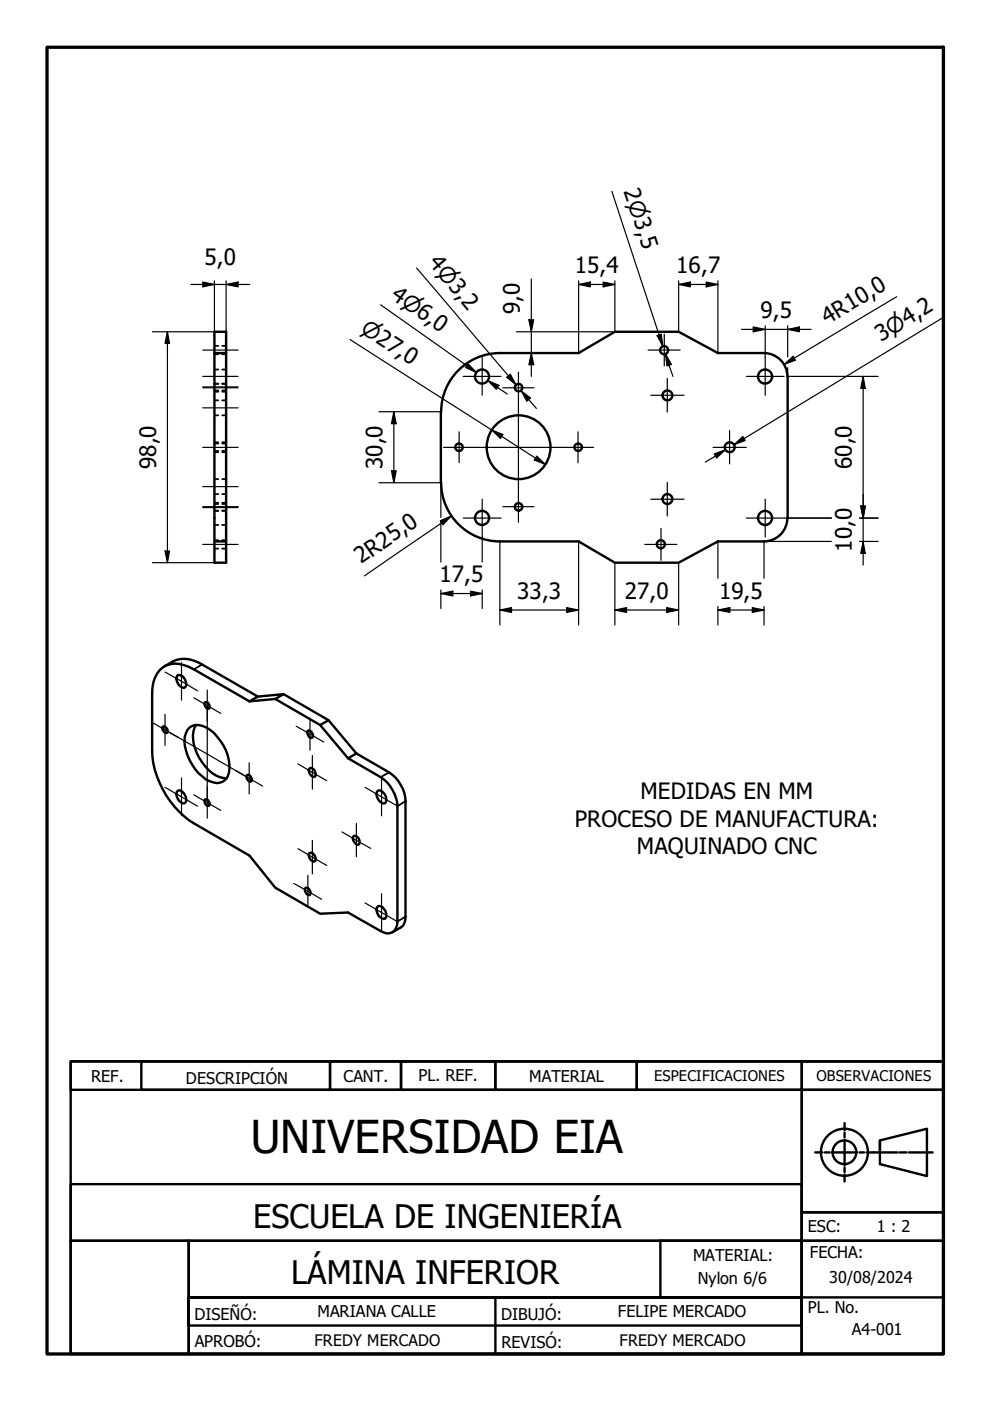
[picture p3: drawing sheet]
<svg xmlns="http://www.w3.org/2000/svg" width="210mm" height="297mm" viewBox="0 0 210 297" stroke-linecap="round" stroke-linejoin="round" font-family="sans-serif">
<!-- layer: Visible (ISO) -->
<g fill="none" stroke="#000" stroke-width=".51">
<path d="M45.5 70.3h2.4v49h-2.4zM45.5 74.9h2.4M106 74.9h16.7l7.7-4.6h13.5l8.3 4.6h9.8M106 74.9a12.5 12.5 0 0 0-12.5 12.4M162 74.9a5 5 0 0 1 4.9 4.9M167 79.8v30M93.5 87.3v15M45.5 114.8h2.4M93.5 102.3a12.5 12.5 0 0 0 12.5 12.5M106 114.8h16.7l7.7 4.5h13.5l8.3-4.5h9.8M166.9 109.8a5 5 0 0 1-4.9 5M34.5 154.1l.2-.1a.99 .99 0 0 1 .7 1.4 .96 .96 0 0 1-.9-1.3z"/>
<path d="M34.9 141.3a6.5 6.5 0 0 1 8-.4l11.8 6.8-1.8 1M37.7 143.2a1.7 1.7 0 0 1 1.5 2.5 1.49 1.49 0 0 1-1.7-1.4l-.1-.4zM40.2 154.2a3.5 3.5 0 0 1 4.3 .5 9.9 9.9 0 0 1 4 9.2 2.62 2.62 0 0 1-4 1.8 10.2 10.2 0 0 1-5.3-9.5l.6-1.5zM41.5 153.7a7.3 7.3 0 0 0 .8 7.1 8 8 0 0 0 5.1 4.2h.7M43.4 148.9a.87 .87 0 0 1 .9 .4 .87 .87 0 0 1 0 1 1.06 1.06 0 0 1-.9-1.4zM52.9 148.7l-11.8-6.8a6.2 6.2 0 0 0-6.6-.4 6.6 6.6 0 0 0-2.2 5.5v12.2a19.5 19.5 0 0 0 8.8 15.3l11.8 6.9 5.5 6.8 9.5 5.5 5.9-.2 6.9 3.9a2.17 2.17 0 0 0 2.5 .2 2.17 2.17 0 0 0 1.1-2.2v-24.5a8.2 8.2 0 0 0-3.6-6.1l-6.9-4 1.8-1M52.9 148.7l5.5-.5 9.5 5.5 5.9 7.1M54.7 147.7l5.4-.5 9.6 5.5 5.9 7.1M60.1 147.2l-1.7 1M65.3 154.9a.98 .98 0 0 1 .9 1.5 .98 .98 0 0 1-.9-1.5zM69.7 152.7l-1.8 1M75.6 159.8l6.9 4a7.9 7.9 0 0 1 3.5 6v24.6a2.48 2.48 0 0 1-1 2.2l-1.8 1.1"/>
<path d="M37.7 167.7a1.17 1.17 0 0 1 1.5 .9 1.15 1.15 0 0 1-.2 1.8 1.92 1.92 0 0 1-1.3-2.7zM43.4 169.6l.2-.1a1.03 1.03 0 0 1 .8 1.3 .89 .89 0 0 1-1-1.2zM52.4 164.3a.86 .86 0 0 1 .8 .5 .86 .86 0 0 1-.1 .9 .96 .96 0 0 1-.7-1.4zM65.5 163.1l.2-.2a1.21 1.21 0 0 1 1.1 1.7 1.18 1.18 0 0 1-1.3-1.5zM75.1 177.2a1.17 1.17 0 0 1 1 .7 1.17 1.17 0 0 1-.2 1.2 1.29 1.29 0 0 1-.8-1.9zM80.1 167.7a1.01 1.01 0 0 1 1.3 .5 1.89 1.89 0 0 1 .3 2 1.1 1.1 0 0 1-1.4-.5 1.74 1.74 0 0 1-.2-2zM64.8 188.3a.98 .98 0 0 1 .9 1.4 .98 .98 0 0 1-.9-1.4zM65.5 181l.2-.2a1.19 1.19 0 0 1 1.1 1.7 1.13 1.13 0 0 1-1.1-.3 1.13 1.13 0 0 1-.2-1.2zM80.1 192.2a1.44 1.44 0 0 1 1.8 1.4v.4l-.2 .7a1.7 1.7 0 0 1-1.6-2.5z"/>
<circle cx="102.2" cy="79.8" r="1.49"/>
<circle cx="140.8" cy="74.2" r=".86"/>
<circle cx="162.2" cy="79.8" r="1.49"/>
<circle cx="97.3" cy="94.8" r=".79"/>
<circle cx="110" cy="82.2" r=".79"/>
<circle cx="110" cy="94.8" r="6.8"/>
<circle cx="122.6" cy="94.8" r=".79"/>
<circle cx="141.5" cy="83.8" r="1.05"/>
<circle cx="154.7" cy="94.8" r="1.05"/>
<circle cx="102.2" cy="109.8" r="1.49"/>
<circle cx="110" cy="107.5" r=".79"/>
<circle cx="140.1" cy="115.4" r=".86"/>
<circle cx="141.5" cy="105.8" r="1.05"/>
<circle cx="162.2" cy="109.8" r="1.49"/>
</g>
<!-- layer: Hidden (ISO) -->
<g fill="none" stroke="#000" stroke-width=".38">
<path d="M45.5 78.3h.8M45.5 75.1h.8M45.5 73.3h.8M47.1 78.3h.8M47.1 75.1h.8M47.1 73.3h.8M45.5 88.1h.8M45.5 95.6h.8M45.5 94h.8M45.5 83h.8M45.5 81.4h.8M45.5 81.3h.8"/>
<path d="M45.5 84.9h.8M45.5 82.8h.8M45.5 95.9h.8M45.5 93.8h.8M47.1 88.1h.8M47.1 95.6h.8M47.1 94h.8M47.1 83h.8M47.1 81.4h.8M47.1 81.3h.8M47.1 84.9h.8M47.1 82.8h.8"/>
<path d="M47.1 95.9h.8M47.1 93.8h.8M45.5 101.6h.8M45.5 108.3h.8M45.5 106.6h.8M45.5 111.3h.8M45.5 106.9h.8M45.5 104.8h.8M45.5 116.3h.8M45.5 114.5h.8M47.1 101.6h.8M47.1 108.3h.8"/>
<path d="M47.1 106.6h.8M47.1 111.3h.8M47.1 106.9h.8M47.1 104.8h.8M47.1 116.3h.8M47.1 114.5h.8"/>
</g>
<!-- layer: Visible Narrow (ISO) -->
<path d="M42.9 140.9l-1.8 1M82.5 163.8l-1.8 1M86 169.8l-1.7 1.1M86 194.4l-1.7 1" fill="none" stroke="#000" stroke-width=".38"/>
<!-- layer: Title (ANSI) -->
<g fill="none" stroke="#000" stroke-width=".51">
<path d="M15 225h185v6.1h-185zM15 225h185v62.1h-185zM30 225h40v6.1h-40zM70 225h15v6.1h-15zM85 225h20v6.1h-20zM105 225h30v6.1h-30zM135 225h35v6.1h-35zM170 231.1h30v25.9h-30zM170 225h30v62.1h-30zM179.1 238.1v1.5M15 251.1h155v12h-155zM170 257h30v6.1h-30z"/>
<path d="M172.8 244.3h1.6M174.9 244.3h1M176.3 244.3h5.4M179.1 240.1v1.1M179.1 241.7v5.4M179.1 247.5v1M179.1 249v1.5M182.2 244.3h1M183.7 244.3h6.5M186.6 241.8l9.9-2.5v10.1l-9.9-2.6zM186.6 241.8v2.5M190.7 244.3h1.5"/>
<path d="M192.7 244.3h5M15 263.1h25v24h-25zM40 263.1h130v12h-130zM40 275.1h130v5.9h-130v-5.9h130v12h-130zM105 275.1h65v12h-65zM140 263.1h30v12h-30zM170 263.1h30v12h-30z"/>
<circle cx="179" cy="244.3" r="5"/>
<circle cx="179" cy="244.3" r="2.51"/>
</g>
<!-- layer: Border (ANSI) -->
<path d="M10 10h190v277.1h-190z" fill="none" stroke="#000" stroke-width=".7"/>
<!-- layer: Dimension (ISO) -->
<g fill="none" stroke="#000" stroke-width=".25">
<path d="M43 59.8l2.5 .5-2.5 .5zM45.5 59.5v10.8h-13.2M47.9 59.5v10.8M88.3 56.8l21.1 24.8-1.6-1.9M112.6 59.2v20.6M122.7 59.5v15.4h-13.2M127.9 59.8l2.5 .5-2.5 .5zM129.7 40.6l10.8 32.8-.7-2.4M130.4 59.5v10.8h-20.9M143.9 59.5v10.8M149.7 59.8l2.5 .5-2.5 .5zM152.2 59.5v15.4"/>
<path d="M35.5 70.3l.4 2.5h-.9zM35.5 70.3v49M40.4 60.3h12.6M47.9 60.3l2.6-.5v1zM74.2 72l41.4 26.5M80.7 64.6l20.3 14.4-2-1.5M99.3 77.1l1.7 1.9-2.3-1.1zM107.4 80l.8-.6 1.2 2.2zM112.1 67.8h1.1l-.6 2.5zM112.6 74.9l.6 2.4h-1.1zM122.7 60.3l2.5-.5v1zM122.7 60.3h7.7"/>
<path d="M139.3 71.2l.9-.3 .3 2.5zM141.1 75l1.3 2.3-1 .3zM141.1 75l1.6 4.8M143.9 60.3l2.5-.5v1zM143.9 60.3h8.3M157.2 69.8h14.8M159.7 69.3l2.5 .5-2.5 .5zM162.2 69.1v6.7M166.2 77.3l1.9-1.7 .6 .8zM167 69.8l2.5-.5v1zM167 78v1.8h19.2M167 69.1v6.6"/>
<path d="M183 79.8l.5 2.5h-1zM183 79.8v40M190.1 62.9l-23.9 14.4M200 67.3l-44.4 27 2.1-1.4M80.3 87.3h13.2M83 99.8h1l-.5 2.5zM83.5 87.3l.5 2.5h-1zM83.5 87.3v15M103.4 80.7l2.4 1-.6 .8zM103.4 80.7l4.2 2.9M104.3 91.2l2.3 .9-.5 .8zM110.5 82.9l2 1.5-.8 .7z"/>
<path d="M110.5 82.9l3.2 3.7M113.8 96.7l1.8 1.8-2.3-1zM151.4 96.3l2.4-.9-1.8 1.7zM153.8 95.4l-4.3 2.6M155.6 94.3l1.9-1.7 .5 .8zM32.3 119.3h13.2M35 116.8h.9l-.4 2.5zM80.3 102.3h13.2v7.4M93.3 110.4l2.4-1-1.8 1.8zM93.5 110.4v8.8M95.7 109.4l-18.4 12.7M102.2 113.8v5.4"/>
<path d="M106 114.8v17.7M122.7 114.8v17.7M130.4 119.3v13.2M143.9 119.3v13.2M152.2 114.8v7.8M166.2 109.8h10.1M176.3 114.8h-14.3v7.8M182.2 109.8h4M182.2 114.8h4M182.5 107.3h1l-.5 2.5zM183 114.8l.5 2.5h-1zM93.5 125.8l2.5-.5v1.1z"/>
<path d="M93.5 125.8h8.7M93.5 125.1v3.9M99.8 125.3l2.4 .5-2.4 .6zM102.2 125.1v3.9M106 129.3l2.5-.5v1zM106 129.3h16.7M120.1 128.8l2.6 .5-2.6 .5zM130.4 129.3l2.4-.5v1zM130.4 129.3h13.5M141.4 128.8l2.5 .5-2.5 .5zM152.2 129.3l2.5-.5v1zM152.2 129.3h9.8"/>
<path d="M152.2 128.6v3.9M159.5 128.8l2.5 .5-2.5 .5zM162 128.6v3.9"/>
</g>
<g fill="#000">
<path d="M47.9 60.3l2.6-.5v1zM122.7 60.3l2.5-.5v1zM143.9 60.3l2.5-.5v1zM35.5 70.3l.4 2.5h-.9zM43 59.8l2.5 .5-2.5 .5zM99.3 77.1l1.7 1.9-2.3-1.1zM107.4 80l.8-.6 1.2 2.2zM112.1 67.8h1.1l-.6 2.5zM112.6 74.9l.6 2.4h-1.1zM127.9 59.8l2.5 .5-2.5 .5zM139.3 71.2l.9-.3 .3 2.5zM141.1 75l1.3 2.3-1 .3z"/>
<path d="M149.7 59.8l2.5 .5-2.5 .5zM159.7 69.3l2.5 .5-2.5 .5zM166.2 77.3l1.9-1.7 .6 .8zM167 69.8l2.5-.5v1zM83 99.8h1l-.5 2.5zM83.5 87.3l.5 2.5h-1zM103.4 80.7l2.4 1-.6 .8zM104.3 91.2l2.3 .9-.5 .8zM110.5 82.9l2 1.5-.8 .7zM113.8 96.7l1.8 1.8-2.3-1zM151.4 96.3l2.4-.9-1.8 1.7zM155.6 94.3l1.9-1.7 .5 .8z"/>
<path d="M183 79.8l.5 2.5h-1zM35 116.8h.9l-.4 2.5zM93.3 110.4l2.4-1-1.8 1.8zM182.5 107.3h1l-.5 2.5zM183 114.8l.5 2.5h-1zM93.5 125.8l2.5-.5v1.1zM99.8 125.3l2.4 .5-2.4 .6zM106 129.3l2.5-.5v1zM120.1 128.8l2.6 .5-2.6 .5zM130.4 129.3l2.4-.5v1zM141.4 128.8l2.5 .5-2.5 .5zM152.2 129.3l2.5-.5v1z"/>
<path d="M159.5 128.8l2.5 .5-2.5 .5z"/>
</g>
<!-- layer: Center Mark (ISO) -->
<g fill="none" stroke="#000" stroke-width=".25">
<path d="M98.2 79.8h8M102.2 75.8v8M109.9 78.9v6.6M137.4 74.2h6.8M140.8 70.9v6.7M158.2 79.8h8M162.2 75.8v8M94 94.9h6.6M97.3 91.6v6.5M100.7 94.9h18.5M106.6 82.2h6.6M109.9 85.6v18.5"/>
<path d="M119.3 94.9h6.6M122.6 91.6v6.5M138 83.8h7M141.5 80.2v7.2M151.2 94.9h7M154.7 91.3v7M98.2 109.8h8M102.2 105.8v8M106.6 107.4h6.6M109.9 104.1v6.6M136.7 115.4h6.8M138 105.8h7"/>
<path d="M140.1 112.1v6.7M141.5 102.3v7.1M158.2 109.8h8M162.2 105.8v8M32.1 153.1l5.7 3.3M35 142.5l6.9 4M35 151.4v6.6M35.9 155.2l16 9.3M38.5 140.4v8M41.1 147.9l5.7 3.3M43.9 146.3v6.6M43.9 150.6v18.5"/>
<path d="M62.8 154l5.8 3.3M65.7 152.3v6.8M35 166.9l6.9 4M38.5 165v8M41.1 168.5l5.7 3.3M43.9 166.9v6.6M50 163.4l5.7 3.3M52.8 161.7v6.6M63.2 162l6.1 3.5M63.2 179.9l6.1 3.6M66.2 160.2v7.1M66.2 178.2v7.1"/>
<path d="M72.5 176.4l6.1 3.5M75.6 174.6v7.1M77.4 166.9l6.9 4M80.9 165v8M62.3 187.3l5.9 3.4M65.3 185.6v6.8M77.4 191.4l6.9 4M80.9 189.5v8"/>
</g>
<!-- layer: Centerline (ISO) -->
<path d="M43 74.2h7.5M43 79.8h7.5M43 94.9h7.5M43 82h7.5M43 82.2h7.5M43 86.5h7.5M43 115.4h7.5M43 103.2h7.5M43 107.6h7.5M43 107.4h7.5" fill="none" stroke="#000" stroke-width=".25"/>
<text font-size="9.6" x="53.1" y="244.5">UNIVERSIDAD EIA</text>
<g font-size="6.9">
<text x="53.7" y="260.3">ESCUELA DE INGENIERÍA</text>
<text x="61.7" y="272.3">LÁMINA INFERIOR</text>
</g>
<g font-size="4.8">
<text x="132.2" y="40.5" transform="rotate(72 132.2 40.5)">2⌀3,5</text>
<text x="43.4" y="56.2">5,0</text>
<text x="90.7" y="55.9" transform="rotate(50 90.7 55.9)">4⌀3,2</text>
<text x="121.9" y="58">15,4</text>
<text x="143.4" y="58">16,7</text>
<text x="82.7" y="63.1" transform="rotate(35 82.7 63.1)">4⌀6,0</text>
<text x="110.2" y="66.7" transform="rotate(-90 110.2 66.7)">9,0</text>
<text x="161.2" y="67.4">9,5</text>
<text x="175.5" y="68.9" transform="rotate(-31 175.5 68.9)">4R10,0</text>
<text x="186.8" y="72.5" transform="rotate(-31 186.8 72.5)">3⌀4,2</text>
<text x="33.1" y="99.5" transform="rotate(-90 33.1 99.5)">98,0</text>
<text x="81.1" y="99.5" transform="rotate(-90 81.1 99.5)">30,0</text>
<text x="180.6" y="99.5" transform="rotate(-90 180.6 99.5)">60,0</text>
<text x="76.6" y="119.7" transform="rotate(-35 76.6 119.7)">2R25,0</text>
<text x="180.6" y="117" transform="rotate(-90 180.6 117)">10,0</text>
<text x="93.2" y="123.4">17,5</text>
<text x="109.7" y="126.9">33,3</text>
<text x="132.5" y="126.9">27,0</text>
<text x="152.5" y="126.9">19,5</text>
<text x="135.8" y="169.5">MEDIDAS EN MM</text>
<text x="121.9" y="175.2">PROCESO DE MANUFACTURA:</text>
<text x="135" y="181">MAQUINADO CNC</text>
</g>
<text font-size="4.6" x="76.2" y="70.3" transform="rotate(33 76.2 70.3)">⌀27,0</text>
<g font-size="3.4">
<text x="19.3" y="229.5">REF.</text>
<text x="39.4" y="229.9">DESCRIPCIÓN</text>
<text x="72.8" y="229.5">CANT.</text>
<text x="88.7" y="229.3">PL. REF.</text>
<text x="112.2" y="229.3">MATERIAL</text>
<text x="171.3" y="261.2">ESC:</text>
<text x="185.9" y="261.2">1 : 2</text>
<text x="146.9" y="267.4">MATERIAL:</text>
<text x="171.7" y="266.6">FECHA:</text>
<text x="148" y="272.3">Nylon 6/6</text>
<text x="175.8" y="272">30/08/2024</text>
<text x="41.2" y="279.9">DISEÑÓ:</text>
<text x="67.3" y="279.3">MARIANA CALLE</text>
<text x="106.2" y="279.8">DIBUJÓ:</text>
<text x="131" y="279.3">FELIPE MERCADO</text>
<text x="171.3" y="278.3">PL. No.</text>
<text x="41.3" y="285.7">APROBÓ:</text>
<text x="66.7" y="285.4">FREDY MERCADO</text>
<text x="106.3" y="285.7">REVISÓ:</text>
<text x="131.4" y="285.5">FREDY MERCADO</text>
<text x="180.6" y="283">A4-001</text>
</g>
<g font-size="3.1">
<text x="138.7" y="229.2">ESPECIFICACIONES</text>
<text x="173.1" y="229.3">OBSERVACIONES</text>
</g>
</svg>
